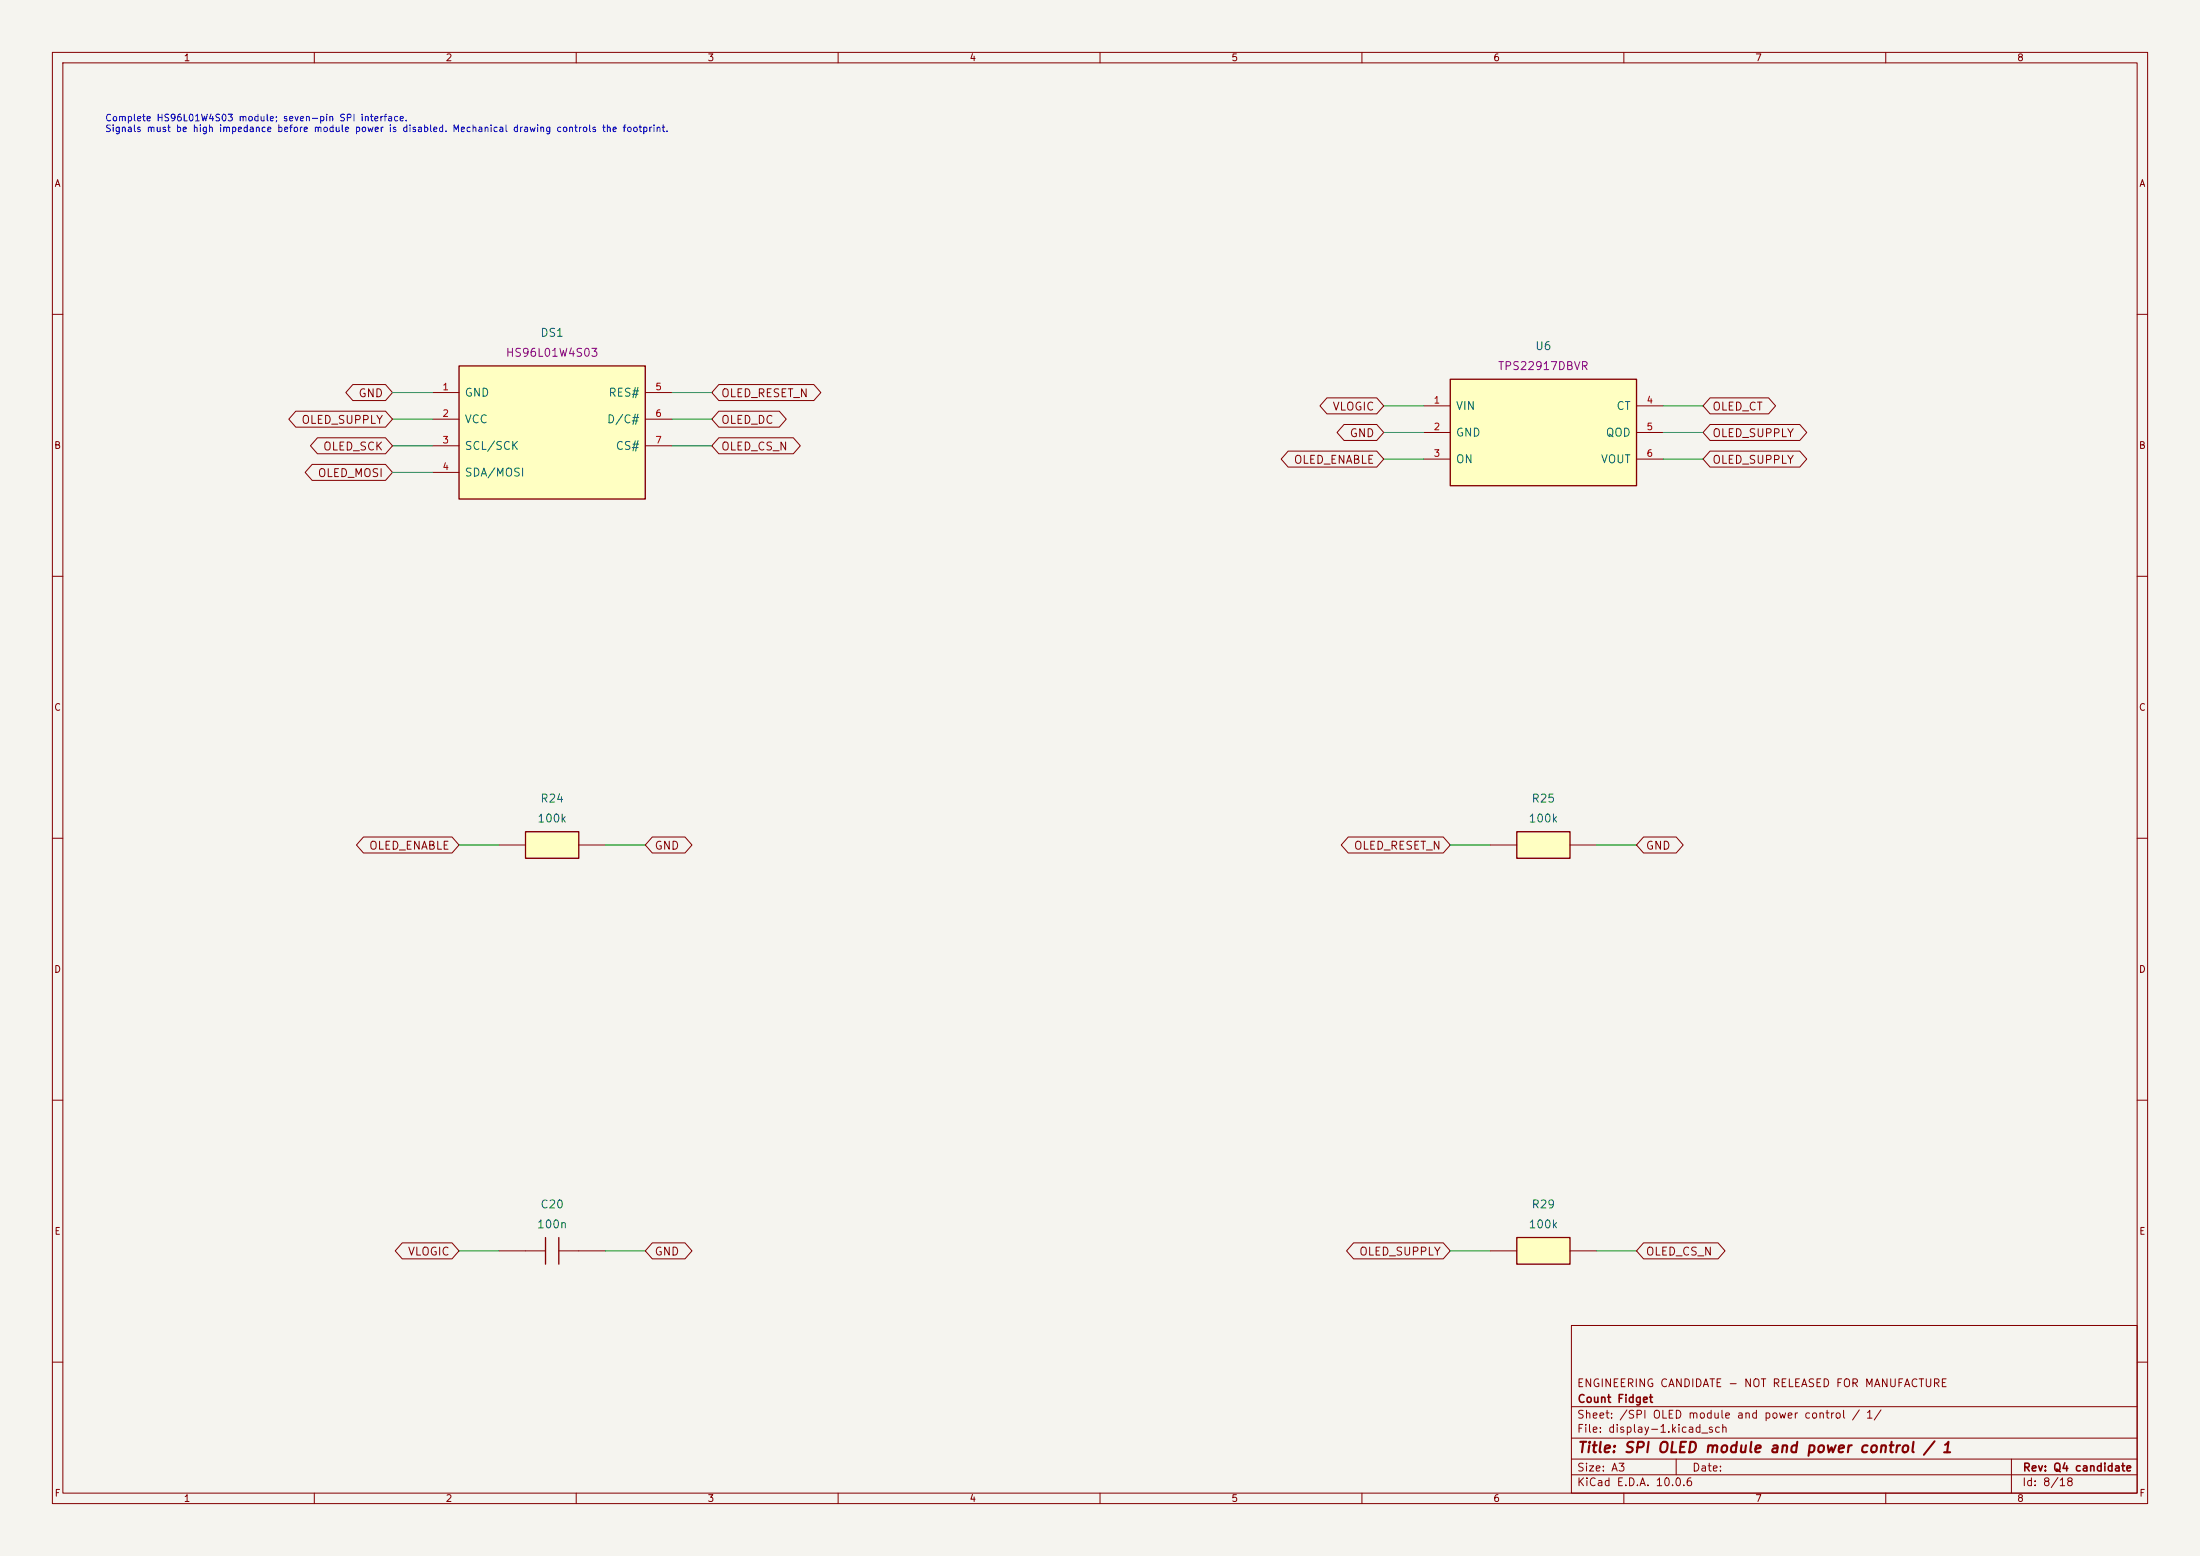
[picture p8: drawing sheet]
(kicad_sch (version 20250114) (generator "eeschema") (generator_version "10.0") (paper "A3") (title_block (title "SPI OLED module and power control / 1") (rev "Q4 candidate")
   (company "Count Fidget") (comment 1 "ENGINEERING CANDIDATE - NOT RELEASED FOR MANUFACTURE"))
(lib_symbols (symbol "CountFidgetQ4:DS1" (pin_names (offset 1.016))  (exclude_from_sim no) (in_bom yes) (on_board yes)
   (property "Reference" "DS" (at 0 16.509999999999998 0) (effects (font (size 1.27 1.27)))) (property "Value" "HS96L01W4S03" (at 0 -16.509999999999998 0) (effects (font (size 1.27 1.27))))
   (property "Footprint" "CountFidgetQ4:HS96L01W4S03_Module_7Pin" (at 0 0 0) (effects (font (size 1.27 1.27)) (hide yes)))
   (symbol "DS1_0_1" (rectangle (start -17.78 12.7) (end 17.78 -12.7) (stroke (width 0.254) (type default)) (fill (type background)))) (symbol "DS1_1_1" (pin power_in line (at -22.86 7.62 0) (length 5.08) (name "GND" (effects (font (size 1.524 1.524)))) (number "1" (effects (font (size 1.27 1.27)))))(pin power_in line (at -22.86 2.54 0) (length 5.08) (name "VCC" (effects (font (size 1.524 1.524)))) (number "2" (effects (font (size 1.27 1.27)))))(pin input line (at -22.86 -2.54 0) (length 5.08) (name "SCL/SCK" (effects (font (size 1.524 1.524)))) (number "3" (effects (font (size 1.27 1.27)))))(pin input line (at -22.86 -7.62 0) (length 5.08) (name "SDA/MOSI" (effects (font (size 1.524 1.524)))) (number "4" (effects (font (size 1.27 1.27)))))(pin input line (at 22.86 7.62 180) (length 5.08) (name "RES#" (effects (font (size 1.524 1.524)))) (number "5" (effects (font (size 1.27 1.27)))))(pin input line (at 22.86 2.54 180) (length 5.08) (name "D/C#" (effects (font (size 1.524 1.524)))) (number "6" (effects (font (size 1.27 1.27)))))(pin input line (at 22.86 -2.54 180) (length 5.08) (name "CS#" (effects (font (size 1.524 1.524)))) (number "7" (effects (font (size 1.27 1.27)))))))
(symbol "CountFidgetQ4:U6" (pin_names (offset 1.016))  (exclude_from_sim no) (in_bom yes) (on_board yes)
   (property "Reference" "U" (at 0 13.97 0) (effects (font (size 1.27 1.27)))) (property "Value" "TPS22917DBVR" (at 0 -13.97 0) (effects (font (size 1.27 1.27))))
   (property "Footprint" "CountFidgetQ4:Package_TO_SOT_SMD_SOT-23-6" (at 0 0 0) (effects (font (size 1.27 1.27)) (hide yes)))
   (symbol "U6_0_1" (rectangle (start -17.78 10.16) (end 17.78 -10.16) (stroke (width 0.254) (type default)) (fill (type background)))) (symbol "U6_1_1" (pin power_in line (at -22.86 5.08 0) (length 5.08) (name "VIN" (effects (font (size 1.524 1.524)))) (number "1" (effects (font (size 1.27 1.27)))))(pin power_in line (at -22.86 0.0 0) (length 5.08) (name "GND" (effects (font (size 1.524 1.524)))) (number "2" (effects (font (size 1.27 1.27)))))(pin input line (at -22.86 -5.08 0) (length 5.08) (name "ON" (effects (font (size 1.524 1.524)))) (number "3" (effects (font (size 1.27 1.27)))))(pin passive line (at 22.86 5.08 180) (length 5.08) (name "CT" (effects (font (size 1.524 1.524)))) (number "4" (effects (font (size 1.27 1.27)))))(pin passive line (at 22.86 0.0 180) (length 5.08) (name "QOD" (effects (font (size 1.524 1.524)))) (number "5" (effects (font (size 1.27 1.27)))))(pin power_out line (at 22.86 -5.08 180) (length 5.08) (name "VOUT" (effects (font (size 1.524 1.524)))) (number "6" (effects (font (size 1.27 1.27)))))))
(symbol "CountFidgetQ4:R24" (pin_names (offset 1.016) hide) (pin_numbers hide) (exclude_from_sim no) (in_bom yes) (on_board yes)
   (property "Reference" "R" (at 0 6.35 0) (effects (font (size 1.27 1.27)))) (property "Value" "RC0603FR-07100KL" (at 0 -6.35 0) (effects (font (size 1.27 1.27))))
   (property "Footprint" "CountFidgetQ4:Resistor_SMD_R_0603_1608Metric" (at 0 0 0) (effects (font (size 1.27 1.27)) (hide yes)))
   (symbol "R24_0_1" (rectangle (start -5.08 2.54) (end 5.08 -2.54) (stroke (width 0.254) (type default)) (fill (type background)))) (symbol "R24_1_1" (pin passive line (at -10.16 0 0) (length 5.08) (name "1" (effects (font (size 1.524 1.524)))) (number "1" (effects (font (size 1.27 1.27)))))(pin passive line (at 10.16 0 180) (length 5.08) (name "2" (effects (font (size 1.524 1.524)))) (number "2" (effects (font (size 1.27 1.27)))))))
(symbol "CountFidgetQ4:R25" (pin_names (offset 1.016) hide) (pin_numbers hide) (exclude_from_sim no) (in_bom yes) (on_board yes)
   (property "Reference" "R" (at 0 6.35 0) (effects (font (size 1.27 1.27)))) (property "Value" "RC0603FR-07100KL" (at 0 -6.35 0) (effects (font (size 1.27 1.27))))
   (property "Footprint" "CountFidgetQ4:Resistor_SMD_R_0603_1608Metric" (at 0 0 0) (effects (font (size 1.27 1.27)) (hide yes)))
   (symbol "R25_0_1" (rectangle (start -5.08 2.54) (end 5.08 -2.54) (stroke (width 0.254) (type default)) (fill (type background)))) (symbol "R25_1_1" (pin passive line (at -10.16 0 0) (length 5.08) (name "1" (effects (font (size 1.524 1.524)))) (number "1" (effects (font (size 1.27 1.27)))))(pin passive line (at 10.16 0 180) (length 5.08) (name "2" (effects (font (size 1.524 1.524)))) (number "2" (effects (font (size 1.27 1.27)))))))
(symbol "CountFidgetQ4:C20" (pin_names (offset 1.016) hide) (pin_numbers hide) (exclude_from_sim no) (in_bom yes) (on_board yes)
   (property "Reference" "C" (at 0 6.35 0) (effects (font (size 1.27 1.27)))) (property "Value" "GRM188R71H104KA93D" (at 0 -6.35 0) (effects (font (size 1.27 1.27))))
   (property "Footprint" "CountFidgetQ4:Capacitor_SMD_C_0603_1608Metric" (at 0 0 0) (effects (font (size 1.27 1.27)) (hide yes)))
   (symbol "C20_0_1" (polyline (pts (xy -1.27 -2.54) (xy -1.27 2.54)) (stroke (width 0.254) (type default)) (fill (type none)))(polyline (pts (xy 1.27 -2.54) (xy 1.27 2.54)) (stroke (width 0.254) (type default)) (fill (type none)))(polyline (pts (xy -5.08 0) (xy -1.27 0)) (stroke (width 0) (type default)) (fill (type none)))(polyline (pts (xy 1.27 0) (xy 5.08 0)) (stroke (width 0) (type default)) (fill (type none)))) (symbol "C20_1_1" (pin passive line (at -10.16 0 0) (length 5.08) (name "1" (effects (font (size 1.524 1.524)))) (number "1" (effects (font (size 1.27 1.27)))))(pin passive line (at 10.16 0 180) (length 5.08) (name "2" (effects (font (size 1.524 1.524)))) (number "2" (effects (font (size 1.27 1.27)))))))
(symbol "CountFidgetQ4:R29" (pin_names (offset 1.016) hide) (pin_numbers hide) (exclude_from_sim no) (in_bom yes) (on_board yes)
   (property "Reference" "R" (at 0 6.35 0) (effects (font (size 1.27 1.27)))) (property "Value" "RC0603FR-07100KL" (at 0 -6.35 0) (effects (font (size 1.27 1.27))))
   (property "Footprint" "CountFidgetQ4:Resistor_SMD_R_0603_1608Metric" (at 0 0 0) (effects (font (size 1.27 1.27)) (hide yes)))
   (symbol "R29_0_1" (rectangle (start -5.08 2.54) (end 5.08 -2.54) (stroke (width 0.254) (type default)) (fill (type background)))) (symbol "R29_1_1" (pin passive line (at -10.16 0 0) (length 5.08) (name "1" (effects (font (size 1.524 1.524)))) (number "1" (effects (font (size 1.27 1.27)))))(pin passive line (at 10.16 0 180) (length 5.08) (name "2" (effects (font (size 1.524 1.524)))) (number "2" (effects (font (size 1.27 1.27))))))))
(text "Complete HS96L01W4S03 module; seven-pin SPI interface.\nSignals must be high impedance before module power is disabled. Mechanical drawing controls the footprint." (at 20 22 0) (effects (font (size 1.27 1.27)) (justify left top)))
(symbol (lib_id "CountFidgetQ4:DS1") (at 105.41 82.55 0) (unit 1) (exclude_from_sim no) (in_bom yes) (on_board yes) (dnp no) (property "Reference" "DS1" (at 105.41 63.49999999999999 0) (effects (font (size 1.524 1.524)))) (property "Value" "SPI OLED module 128x64" (at 105.41 67.30999999999999 0) (effects (font (size 1.524 1.524)) (hide yes)))
   (property "Footprint" "CountFidgetQ4:HS96L01W4S03_Module_7Pin" (at 105.41 82.55 0) (effects (font (size 1.27 1.27)) (hide yes))) (property "MPN" "HS96L01W4S03" (at 105.41 67.30999999999999 0) (effects (font (size 1.524 1.524))))
   (property "Description" "Drawing controls: PCB27.30x27.80mm, SSD1315, supplied 4-wire SPI. External supply rated3\u20135V; logic inputs<=3.3V. Exact header height/internal capacitance/current and assembly mounting remain first-article gates; no custom glass/FPC soldering." (at 105.41 82.55 0) (effects (font (size 1.27 1.27)) (hide yes))) (pin "1")(pin "2")(pin "3")(pin "4")(pin "5")(pin "6")(pin "7"))
(wire (pts (xy 82.55 74.93) (xy 74.93 74.93)) (stroke (width 0) (type default)))
(global_label "GND" (shape bidirectional) (at 74.93 74.93 180) (effects (font (size 1.524 1.524)) (justify right))
   (property "Intersheetrefs" "${INTERSHEET_REFS}" (at 74.93 74.93 0) (effects (font (size 1.27 1.27)) (hide yes))))
(wire (pts (xy 82.55 80.01) (xy 74.93 80.01)) (stroke (width 0) (type default)))
(global_label "OLED_SUPPLY" (shape bidirectional) (at 74.93 80.01 180) (effects (font (size 1.524 1.524)) (justify right))
   (property "Intersheetrefs" "${INTERSHEET_REFS}" (at 74.93 80.01 0) (effects (font (size 1.27 1.27)) (hide yes))))
(wire (pts (xy 82.55 85.09) (xy 74.93 85.09)) (stroke (width 0) (type default)))
(global_label "OLED_SCK" (shape bidirectional) (at 74.93 85.09 180) (effects (font (size 1.524 1.524)) (justify right))
   (property "Intersheetrefs" "${INTERSHEET_REFS}" (at 74.93 85.09 0) (effects (font (size 1.27 1.27)) (hide yes))))
(wire (pts (xy 82.55 90.17) (xy 74.93 90.17)) (stroke (width 0) (type default)))
(global_label "OLED_MOSI" (shape bidirectional) (at 74.93 90.17 180) (effects (font (size 1.524 1.524)) (justify right))
   (property "Intersheetrefs" "${INTERSHEET_REFS}" (at 74.93 90.17 0) (effects (font (size 1.27 1.27)) (hide yes))))
(wire (pts (xy 128.27 74.93) (xy 135.89 74.93)) (stroke (width 0) (type default)))
(global_label "OLED_RESET_N" (shape bidirectional) (at 135.89 74.93 0) (effects (font (size 1.524 1.524)) (justify left))
   (property "Intersheetrefs" "${INTERSHEET_REFS}" (at 135.89 74.93 0) (effects (font (size 1.27 1.27)) (hide yes))))
(wire (pts (xy 128.27 80.01) (xy 135.89 80.01)) (stroke (width 0) (type default)))
(global_label "OLED_DC" (shape bidirectional) (at 135.89 80.01 0) (effects (font (size 1.524 1.524)) (justify left))
   (property "Intersheetrefs" "${INTERSHEET_REFS}" (at 135.89 80.01 0) (effects (font (size 1.27 1.27)) (hide yes))))
(wire (pts (xy 128.27 85.09) (xy 135.89 85.09)) (stroke (width 0) (type default)))
(global_label "OLED_CS_N" (shape bidirectional) (at 135.89 85.09 0) (effects (font (size 1.524 1.524)) (justify left))
   (property "Intersheetrefs" "${INTERSHEET_REFS}" (at 135.89 85.09 0) (effects (font (size 1.27 1.27)) (hide yes))))
(symbol (lib_id "CountFidgetQ4:U6") (at 294.64 82.55 0) (unit 1) (exclude_from_sim no) (in_bom yes) (on_board yes) (dnp no) (property "Reference" "U6" (at 294.64 66.04 0) (effects (font (size 1.524 1.524)))) (property "Value" "OLED power slew switch" (at 294.64 69.85 0) (effects (font (size 1.524 1.524)) (hide yes)))
   (property "Footprint" "CountFidgetQ4:Package_TO_SOT_SMD_SOT-23-6" (at 294.64 82.55 0) (effects (font (size 1.27 1.27)) (hide yes))) (property "MPN" "TPS22917DBVR" (at 294.64 69.85 0) (effects (font (size 1.524 1.524))))
   (property "Description" "CT capacitor connects to VIN, not GND. QOD connected to OUT. Module fully off during ROM DFU; all five display signal pins high impedance before removing power. Slew is typical-only, not a safety current limit." (at 294.64 82.55 0) (effects (font (size 1.27 1.27)) (hide yes))) (pin "1")(pin "2")(pin "3")(pin "4")(pin "5")(pin "6"))
(wire (pts (xy 271.78 77.47) (xy 264.16 77.47)) (stroke (width 0) (type default)))
(global_label "VLOGIC" (shape bidirectional) (at 264.16 77.47 180) (effects (font (size 1.524 1.524)) (justify right))
   (property "Intersheetrefs" "${INTERSHEET_REFS}" (at 264.16 77.47 0) (effects (font (size 1.27 1.27)) (hide yes))))
(wire (pts (xy 271.78 82.55) (xy 264.16 82.55)) (stroke (width 0) (type default)))
(global_label "GND" (shape bidirectional) (at 264.16 82.55 180) (effects (font (size 1.524 1.524)) (justify right))
   (property "Intersheetrefs" "${INTERSHEET_REFS}" (at 264.16 82.55 0) (effects (font (size 1.27 1.27)) (hide yes))))
(wire (pts (xy 271.78 87.63) (xy 264.16 87.63)) (stroke (width 0) (type default)))
(global_label "OLED_ENABLE" (shape bidirectional) (at 264.16 87.63 180) (effects (font (size 1.524 1.524)) (justify right))
   (property "Intersheetrefs" "${INTERSHEET_REFS}" (at 264.16 87.63 0) (effects (font (size 1.27 1.27)) (hide yes))))
(wire (pts (xy 317.5 77.47) (xy 325.12 77.47)) (stroke (width 0) (type default)))
(global_label "OLED_CT" (shape bidirectional) (at 325.12 77.47 0) (effects (font (size 1.524 1.524)) (justify left))
   (property "Intersheetrefs" "${INTERSHEET_REFS}" (at 325.12 77.47 0) (effects (font (size 1.27 1.27)) (hide yes))))
(wire (pts (xy 317.5 82.55) (xy 325.12 82.55)) (stroke (width 0) (type default)))
(global_label "OLED_SUPPLY" (shape bidirectional) (at 325.12 82.55 0) (effects (font (size 1.524 1.524)) (justify left))
   (property "Intersheetrefs" "${INTERSHEET_REFS}" (at 325.12 82.55 0) (effects (font (size 1.27 1.27)) (hide yes))))
(wire (pts (xy 317.5 87.63) (xy 325.12 87.63)) (stroke (width 0) (type default)))
(global_label "OLED_SUPPLY" (shape bidirectional) (at 325.12 87.63 0) (effects (font (size 1.524 1.524)) (justify left))
   (property "Intersheetrefs" "${INTERSHEET_REFS}" (at 325.12 87.63 0) (effects (font (size 1.27 1.27)) (hide yes))))
(symbol (lib_id "CountFidgetQ4:R24") (at 105.41 161.29 0) (unit 1) (exclude_from_sim no) (in_bom yes) (on_board yes) (dnp no) (property "Reference" "R24" (at 105.41 152.4 0) (effects (font (size 1.524 1.524)))) (property "Value" "100k" (at 105.41 156.21 0) (effects (font (size 1.524 1.524))))
   (property "Footprint" "CountFidgetQ4:Resistor_SMD_R_0603_1608Metric" (at 105.41 161.29 0) (effects (font (size 1.27 1.27)) (hide yes))) (property "MPN" "RC0603FR-07100KL" (at 105.41 156.21 0) (effects (font (size 1.524 1.524)) (hide yes)))
   (property "Description" "1%,100mW" (at 105.41 161.29 0) (effects (font (size 1.27 1.27)) (hide yes))) (pin "1")(pin "2"))
(wire (pts (xy 95.25 161.29) (xy 87.63 161.29)) (stroke (width 0) (type default)))
(global_label "OLED_ENABLE" (shape bidirectional) (at 87.63 161.29 180) (effects (font (size 1.524 1.524)) (justify right))
   (property "Intersheetrefs" "${INTERSHEET_REFS}" (at 87.63 161.29 0) (effects (font (size 1.27 1.27)) (hide yes))))
(wire (pts (xy 115.57 161.29) (xy 123.19 161.29)) (stroke (width 0) (type default)))
(global_label "GND" (shape bidirectional) (at 123.19 161.29 0) (effects (font (size 1.524 1.524)) (justify left))
   (property "Intersheetrefs" "${INTERSHEET_REFS}" (at 123.19 161.29 0) (effects (font (size 1.27 1.27)) (hide yes))))
(symbol (lib_id "CountFidgetQ4:R25") (at 294.64 161.29 0) (unit 1) (exclude_from_sim no) (in_bom yes) (on_board yes) (dnp no) (property "Reference" "R25" (at 294.64 152.4 0) (effects (font (size 1.524 1.524)))) (property "Value" "100k" (at 294.64 156.21 0) (effects (font (size 1.524 1.524))))
   (property "Footprint" "CountFidgetQ4:Resistor_SMD_R_0603_1608Metric" (at 294.64 161.29 0) (effects (font (size 1.27 1.27)) (hide yes))) (property "MPN" "RC0603FR-07100KL" (at 294.64 156.21 0) (effects (font (size 1.524 1.524)) (hide yes)))
   (property "Description" "1%,100mW" (at 294.64 161.29 0) (effects (font (size 1.27 1.27)) (hide yes))) (pin "1")(pin "2"))
(wire (pts (xy 284.48 161.29) (xy 276.86 161.29)) (stroke (width 0) (type default)))
(global_label "OLED_RESET_N" (shape bidirectional) (at 276.86 161.29 180) (effects (font (size 1.524 1.524)) (justify right))
   (property "Intersheetrefs" "${INTERSHEET_REFS}" (at 276.86 161.29 0) (effects (font (size 1.27 1.27)) (hide yes))))
(wire (pts (xy 304.8 161.29) (xy 312.42 161.29)) (stroke (width 0) (type default)))
(global_label "GND" (shape bidirectional) (at 312.42 161.29 0) (effects (font (size 1.524 1.524)) (justify left))
   (property "Intersheetrefs" "${INTERSHEET_REFS}" (at 312.42 161.29 0) (effects (font (size 1.27 1.27)) (hide yes))))
(symbol (lib_id "CountFidgetQ4:C20") (at 105.41 238.76 0) (unit 1) (exclude_from_sim no) (in_bom yes) (on_board yes) (dnp no) (property "Reference" "C20" (at 105.41 229.87 0) (effects (font (size 1.524 1.524)))) (property "Value" "100n" (at 105.41 233.68 0) (effects (font (size 1.524 1.524))))
   (property "Footprint" "CountFidgetQ4:Capacitor_SMD_C_0603_1608Metric" (at 105.41 238.76 0) (effects (font (size 1.27 1.27)) (hide yes))) (property "MPN" "GRM188R71H104KA93D" (at 105.41 233.68 0) (effects (font (size 1.524 1.524)) (hide yes)))
   (property "Description" "50V X7R +/-10%; at DS1.VDD." (at 105.41 238.76 0) (effects (font (size 1.27 1.27)) (hide yes))) (pin "1")(pin "2"))
(wire (pts (xy 95.25 238.76) (xy 87.63 238.76)) (stroke (width 0) (type default)))
(global_label "VLOGIC" (shape bidirectional) (at 87.63 238.76 180) (effects (font (size 1.524 1.524)) (justify right))
   (property "Intersheetrefs" "${INTERSHEET_REFS}" (at 87.63 238.76 0) (effects (font (size 1.27 1.27)) (hide yes))))
(wire (pts (xy 115.57 238.76) (xy 123.19 238.76)) (stroke (width 0) (type default)))
(global_label "GND" (shape bidirectional) (at 123.19 238.76 0) (effects (font (size 1.524 1.524)) (justify left))
   (property "Intersheetrefs" "${INTERSHEET_REFS}" (at 123.19 238.76 0) (effects (font (size 1.27 1.27)) (hide yes))))
(symbol (lib_id "CountFidgetQ4:R29") (at 294.64 238.76 0) (unit 1) (exclude_from_sim no) (in_bom yes) (on_board yes) (dnp no) (property "Reference" "R29" (at 294.64 229.87 0) (effects (font (size 1.524 1.524)))) (property "Value" "100k" (at 294.64 233.68 0) (effects (font (size 1.524 1.524))))
   (property "Footprint" "CountFidgetQ4:Resistor_SMD_R_0603_1608Metric" (at 294.64 238.76 0) (effects (font (size 1.27 1.27)) (hide yes))) (property "MPN" "RC0603FR-07100KL" (at 294.64 233.68 0) (effects (font (size 1.524 1.524)) (hide yes)))
   (property "Description" "100k CS pull-up to switched module supply; never to always-on rail" (at 294.64 238.76 0) (effects (font (size 1.27 1.27)) (hide yes))) (pin "1")(pin "2"))
(wire (pts (xy 284.48 238.76) (xy 276.86 238.76)) (stroke (width 0) (type default)))
(global_label "OLED_SUPPLY" (shape bidirectional) (at 276.86 238.76 180) (effects (font (size 1.524 1.524)) (justify right))
   (property "Intersheetrefs" "${INTERSHEET_REFS}" (at 276.86 238.76 0) (effects (font (size 1.27 1.27)) (hide yes))))
(wire (pts (xy 304.8 238.76) (xy 312.42 238.76)) (stroke (width 0) (type default)))
(global_label "OLED_CS_N" (shape bidirectional) (at 312.42 238.76 0) (effects (font (size 1.524 1.524)) (justify left))
   (property "Intersheetrefs" "${INTERSHEET_REFS}" (at 312.42 238.76 0) (effects (font (size 1.27 1.27)) (hide yes)))))
